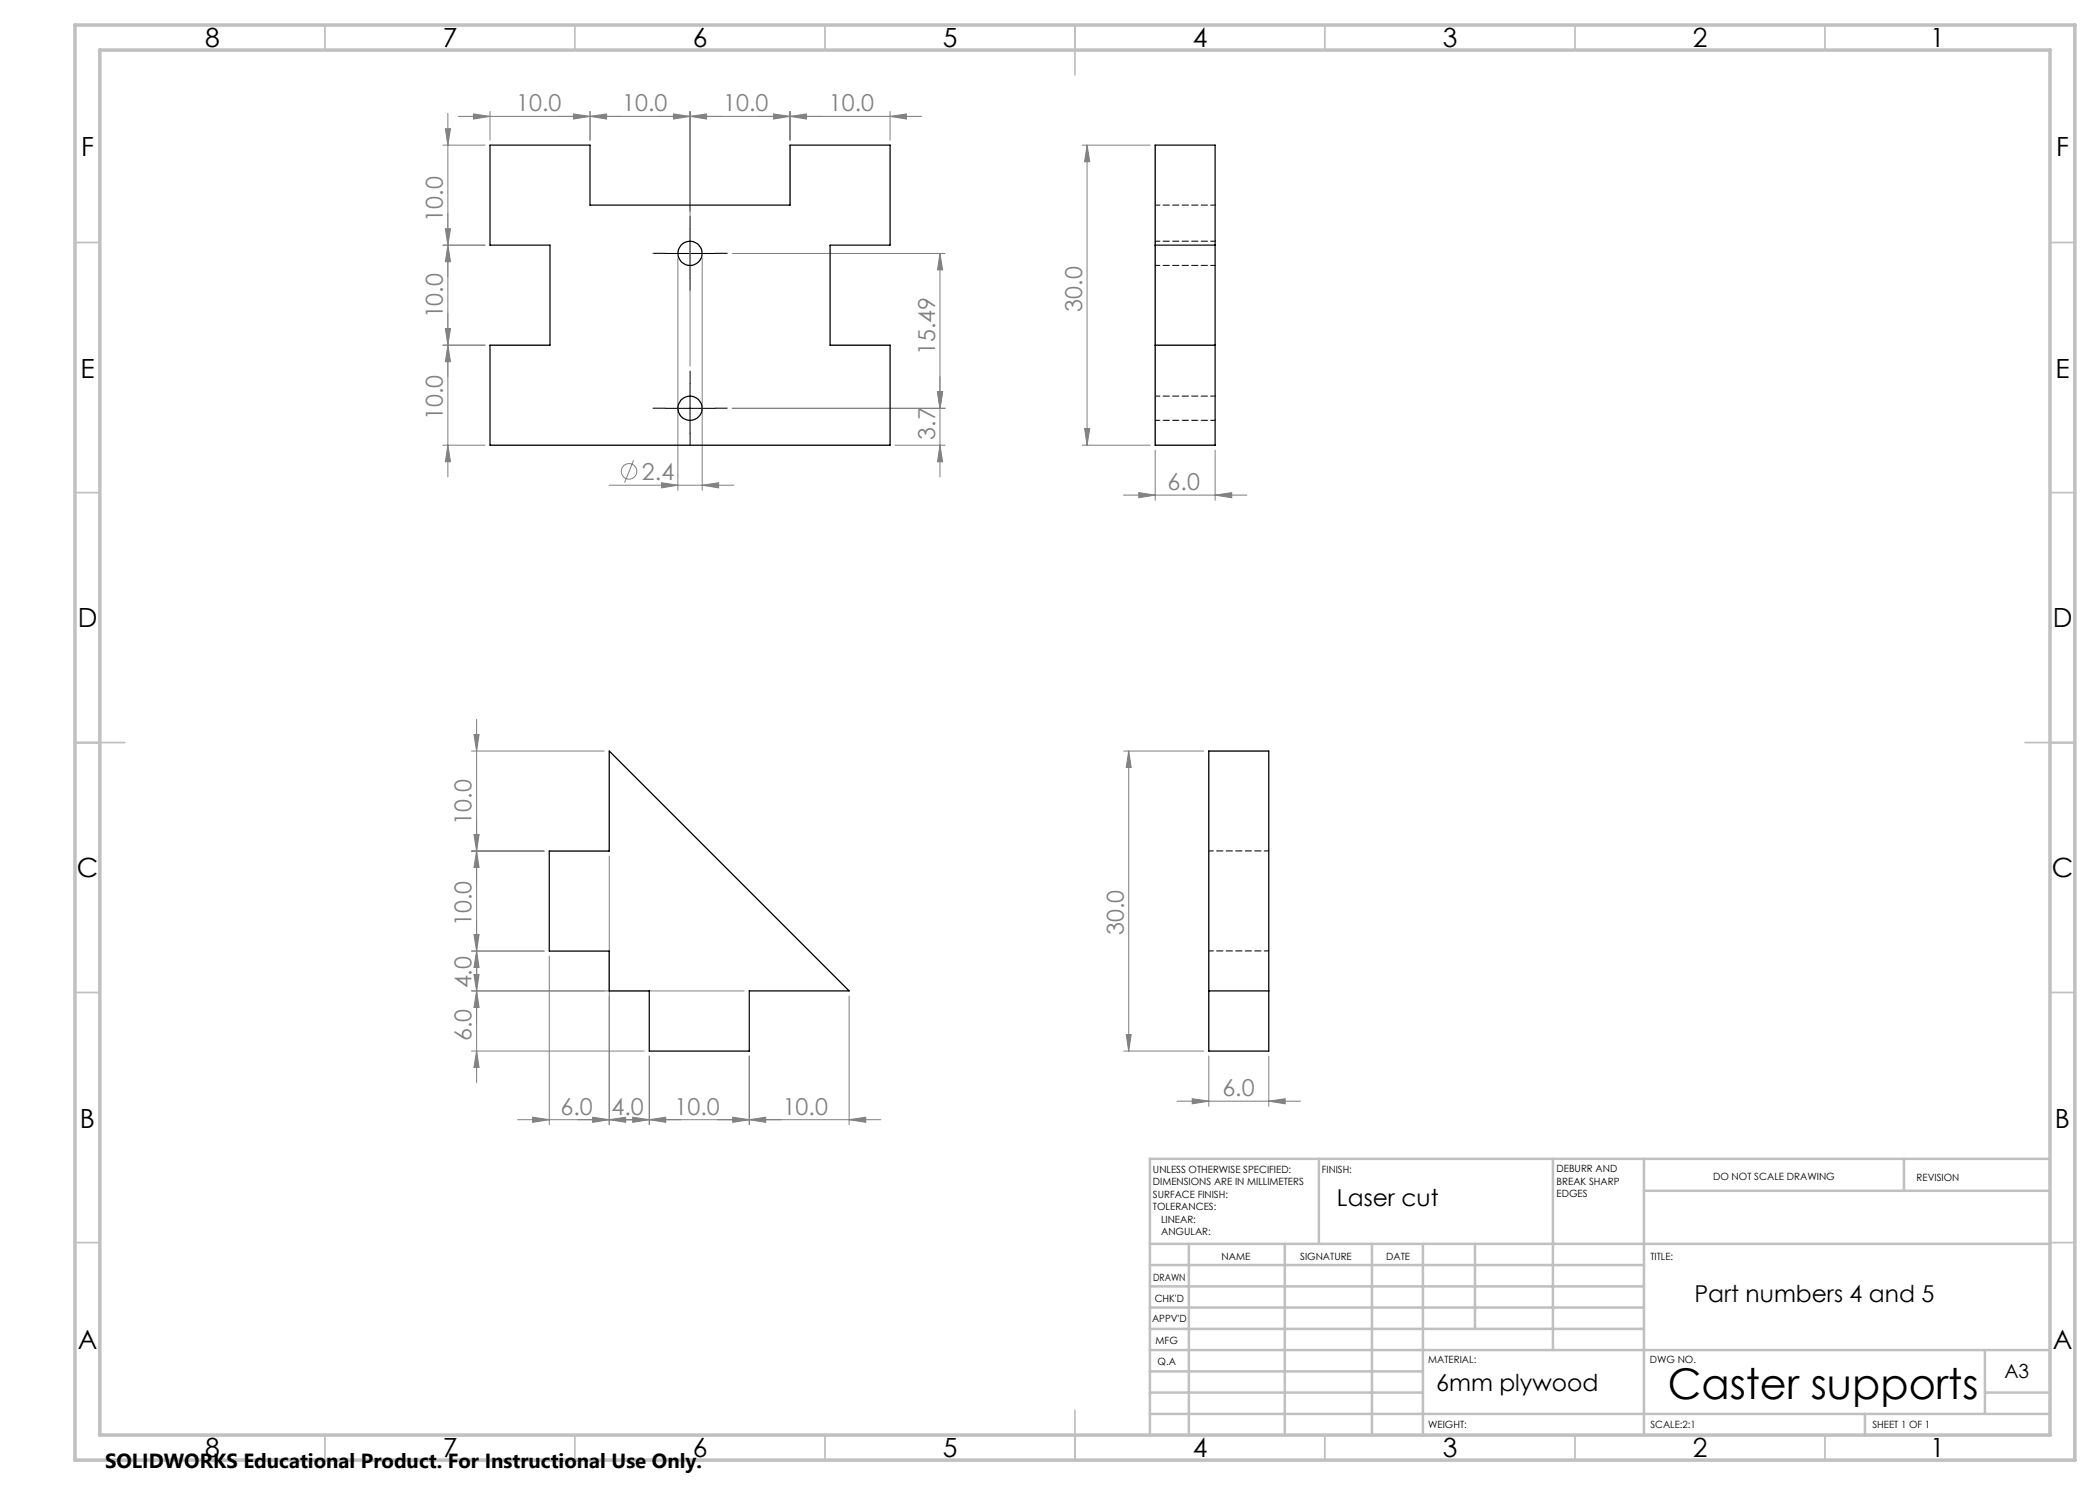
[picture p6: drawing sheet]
<svg xmlns="http://www.w3.org/2000/svg" width="420mm" height="297mm" viewBox="0 0 420 297" stroke-linecap="round" stroke-linejoin="round" font-family="sans-serif">
<g fill="none" stroke="#808080" stroke-width=".2">
<path d="M88.6 29h8.4M89.1 25.7h1l-.5 3.3zM89.6 22.7v72.7M91.7 23.3h92.7M94.7 22.8l3.3 .5-3.3 .5zM98 22.3v5.7M114.7 22.8l3.3 .5-3.3 .5zM118 23.3l3.3-.5v1zM118 22.3v5.7M134.7 22.8l3.3 .5-3.3 .5zM138 23.3l3.3-.5v1zM138 22.3v50.9"/>
<path d="M154.7 22.8l3.3 .5-3.3 .5zM158 23.3l3.3-.5v1zM158 22.3v5.7M178 23.3l3.3-.5v1zM178 22.3v5.7M216.4 29h13.6M217.4 29v60M217.4 29l.5 3.3h-1zM88.6 49h8.4M89.1 45.8h1l-.5 3.2zM89.6 49l.5 3.3h-1zM135.6 51.7v46.4"/>
<path d="M140.4 51.7v46.4M146.4 50.7h42.6M188 50.7l.5 3.3h-1zM188 50.7v44.7M88.6 69h8.4M89.1 65.7h1l-.5 3.3zM89.6 69l.5 3.4h-1zM187.5 78.3h1l-.5 3.4zM88.6 89h8.4M89.6 89l.5 3.4h-1zM121.8 97h25M126.7 92.1l-1.8 4.4"/>
<path d="M132.3 96.6l3.3 .4-3.3 .6zM140.4 97l3.3-.4v1zM146.4 81.7h42.6M179 89h10M188 89l.5 3.4h-1zM216.4 89h13.6M216.9 85.7h1l-.5 3.3zM224.7 99h24.7M227.8 98.5l3.2 .5-3.2 .6zM231 90v10M243 99l3.3-.5v1.1zM243 90v10"/>
<path d="M94.3 150.2h26.5M94.8 146.9h1l-.5 3.3zM95.3 143.9v72.7M224.8 150.2h15.9M225.7 150.2v60M225.7 150.2l.5 3.3h-1zM94.3 170.2h14.5M94.8 166.9h1l-.5 3.3zM95.3 170.2l.5 3.3h-1zM121.8 171.2v53.7M94.3 198.2h54.5M94.3 190.2h14.5"/>
<path d="M94.8 194.9h1l-.5 3.3zM94.8 186.9h1l-.5 3.3zM95.3 190.2l.5 3.3h-1zM95.3 198.2l.5 3.3h-1zM109.9 191.2v33.7M169.8 199.2v25.7M94.3 210.2h34.5M95.3 210.2l.5 3.3h-1zM129.9 211.2v13.7M149.9 211.2v13.7M224.8 210.2h15.9M225.2 206.9h1l-.5 3.3z"/>
<path d="M238.4 219.7l3.4 .5-3.4 .6zM241.8 211.2v10.1M253.8 211.2v10.1M106.5 223.4l3.4 .5-3.4 .6zM118.5 223.4l3.3 .5-3.3 .6zM121.8 223.9l3.3-.5v1.1zM126.5 223.4l3.4 .5-3.4 .6zM129.9 223.9l3.2-.5v1.1zM146.5 223.4l3.4 .5-3.4 .6zM149.9 223.9l3.2-.5v1.1zM169.8 223.9l3.3-.5v1.1zM176.2 223.9h-72.7"/>
<path d="M235.4 220.2h24.7M253.8 220.2l3.2-.5v1.1z"/>
<circle cx="125.8" cy="94.3" r="1.55"/>
</g>
<path d="M133 50.7h-2.4M138 45.7v-2.5M138 55.7v2.4M143 50.7h2.4M138 76.6v-2.4M133 81.6h-2.4M138 86.6v2.5M143 81.6h2.4" fill="none" stroke="#000" stroke-width=".2" stroke-dasharray="15.2 1.3 1.3 1.3"/>
<path d="M133 50.7h10M138 45.7v10M138 76.7v9.9M133 81.7h10" fill="none" stroke="#000" stroke-width=".2"/>
<g fill="none" stroke="#c0c0c0" stroke-width=".35">
<path d="M65 5v5M115 5v5M165 5v5M215 5v10M265 5v5M315 5v5M365 5v5M15 48.5h5M410 48.5h5M15 98.5h5M410 98.5h5M15 148.5h10"/>
<path d="M405 148.5h10M15 198.5h5M410 198.5h5M15 248.5h5M410 248.5h5M65 287v5M115 287v5M165 287v5M215 282v10M265 287v5M315 287v5M365 287v5"/>
</g>
<g fill="none" stroke="#c0c0c0" stroke-width=".5">
<path d="M263.8 231.8v17M310.6 231.8v38.2M328.8 231.8v55.2M328.8 238.2h81.2M380.8 231.8v6.4M410 231.8h-180v55.2M230 248.8h180M230 257.3h98.8M230 253h98.8M237.8 248.8v38.2M257 248.8v38.2M274.4 248.8v38.2"/>
<path d="M284.6 248.8v38.2M295 248.8v17M230 265.8h98.8M230 261.5h98.8M230 278.5h54.6M230 274.3h54.6M230 270h180M397 278.5h13M397 270v12.8M230 282.8h180M373 282.8v4.2"/>
</g>
<path d="M15 5h400v287h-400zM20 10h390v277h-390z" fill="none" stroke="#c0c0c0" stroke-width=".7"/>
<g fill="#808080">
<path d="M129.9 223.9l3.2-.5v1.1zM118.5 223.4l3.3 .5-3.3 .6z"/>
<path d="M134.7 22.8l3.3 .5-3.3 .5zM158 23.3l3.3-.5v1zM154.7 22.8l3.3 .5-3.3 .5zM178 23.3l3.3-.5v1zM114.7 22.8l3.3 .5-3.3 .5zM138 23.3l3.3-.5v1zM132.3 96.6l3.3 .4-3.3 .6zM140.4 97l3.3-.4v1zM227.8 98.5l3.2 .5-3.2 .6zM243 99l3.3-.5v1.1zM106.5 223.4l3.4 .5-3.4 .6zM121.8 223.9l3.3-.5v1.1zM238.4 219.7l3.4 .5-3.4 .6zM253.8 220.2l3.2-.5v1.1z"/>
<path d="M169.8 223.9l3.3-.5v1.1zM146.5 223.4l3.4 .5-3.4 .6zM149.9 223.9l3.2-.5v1.1zM126.5 223.4l3.4 .5-3.4 .6z"/>
<path d="M89.6 69l.5 3.4h-1zM89.1 45.8h1l-.5 3.2z"/>
<path d="M89.6 49l.5 3.3h-1zM89.1 25.7h1l-.5 3.3zM89.6 89l.5 3.4h-1zM89.1 65.7h1l-.5 3.3zM187.5 78.3h1l-.5 3.4zM188 50.7l.5 3.3h-1zM95.3 170.2l.5 3.3h-1zM94.8 146.9h1l-.5 3.3zM95.3 190.2l.5 3.3h-1zM94.8 166.9h1l-.5 3.3z"/>
<path d="M188 89l.5 3.4h-1zM187.5 78.3h1l-.5 3.4z"/>
<path d="M95.3 198.2l.5 3.3h-1zM94.8 186.9h1l-.5 3.3z"/>
<path d="M217.4 29l.5 3.3h-1zM216.9 85.7h1l-.5 3.3zM94.8 194.9h1l-.5 3.3zM95.3 210.2l.5 3.3h-1zM225.7 150.2l.5 3.3h-1zM225.2 206.9h1l-.5 3.3z"/>
<path d="M94.7 22.8l3.3 .5-3.3 .5zM118 23.3l3.3-.5v1z"/>
</g>
<g fill="none" stroke="#000" stroke-width=".25">
<path d="M98 29h20v12h40v-12h20v20h-12v20h12v20h-80v-20h12v-20h-12zM231 29h12v60h-12zM231 49h12M231 69h12M121.8 150.2l48 48h-19.9v12h-20v-12h-8.1v-8h-11.9v-20h11.9zM241.8 150.2h12v60h-12zM241.8 198.2h12"/>
<circle cx="138" cy="50.7" r="2.41"/>
<circle cx="138" cy="81.7" r="2.42"/>
</g>
<path d="M231.1 41h12M231.1 53.1h12M243.1 48.2h-12M243.1 79.2h-12M231.1 84.1h12M241.8 170.2h12M241.8 190.2h12" fill="none" stroke="#000" stroke-width=".2" stroke-dasharray="1.3 .6" stroke-dashoffset=".3"/>
<text font-size="8.5" x="333.6" y="279.7">Caster supports</text>
<g font-size="5.3">
<text x="41" y="9.5">8</text>
<text x="88.5" y="9.5">7</text>
<text x="138.5" y="9.5">6</text>
<text x="188.5" y="9.5">5</text>
<text x="238.5" y="9.5">4</text>
<text x="288.5" y="9.5">3</text>
<text x="338.5" y="9.5">2</text>
<text x="386" y="9.5">1</text>
<text x="16.2" y="31.3">F</text>
<text x="411.2" y="31.3">F</text>
<text x="16.1" y="75.5">E</text>
<text x="411.1" y="75.5">E</text>
<text x="15.5" y="125.5">D</text>
<text x="410.5" y="125.5">D</text>
<text x="15.4" y="175.5">C</text>
<text x="410.4" y="175.5">C</text>
<text x="16" y="225.5">B</text>
<text x="411" y="225.5">B</text>
<text x="15.5" y="269.8">A</text>
<text x="410.5" y="269.8">A</text>
<text x="41" y="291.5">8</text>
<text x="88.5" y="291.5">7</text>
<text x="138.5" y="291.5">6</text>
<text x="188.5" y="291.5">5</text>
<text x="238.5" y="291.5">4</text>
<text x="288.5" y="291.5">3</text>
<text x="338.5" y="291.5">2</text>
<text x="386" y="291.5">1</text>
</g>
<g font-size="4.7" fill="#808080">
<text x="103.2" y="22.3">10.0</text>
<text x="124.5" y="22.3">10.0</text>
<text x="144.6" y="22.3">10.0</text>
<text x="165.8" y="22.3">10.0</text>
<text x="88.6" y="44.3" transform="rotate(-90 88.6 44.3)">10.0</text>
<text x="88.6" y="63.7" transform="rotate(-90 88.6 63.7)">10.0</text>
<text x="216.4" y="62.3" transform="rotate(-90 216.4 62.3)">30.0</text>
<text x="187" y="71.1" transform="rotate(-90 187 71.1)">15.49</text>
<text x="88.6" y="84" transform="rotate(-90 88.6 84)">10.0</text>
<text x="187" y="88" transform="rotate(-90 187 88)">3.7</text>
<text x="128.4" y="96">2.4</text>
<text x="233.5" y="98">6.0</text>
<text x="94.3" y="164.9" transform="rotate(-90 94.3 164.9)">10.0</text>
<text x="94.3" y="185.2" transform="rotate(-90 94.3 185.2)">10.0</text>
<text x="224.8" y="187" transform="rotate(-90 224.8 187)">30.0</text>
<text x="94.3" y="197.7" transform="rotate(-90 94.3 197.7)">4.0</text>
<text x="94.3" y="208.2" transform="rotate(-90 94.3 208.2)">6.0</text>
<text x="244.5" y="219.2">6.0</text>
<text x="112.1" y="222.9">6.0</text>
<text x="122.3" y="222.9">4.0</text>
<text x="134.9" y="222.9">10.0</text>
<text x="156.5" y="222.9">10.0</text>
</g>
<g font-size="4.7">
<text x="267.4" y="241.2">Laser cut</text>
<text x="338.9" y="260.3">Part numbers 4 and 5</text>
<text x="287.2" y="278.1">6mm plywood</text>
</g>
<text font-size="4.1" x="21" y="293.7">SOLIDWORKS Educational Product. For Instructional Use Only.</text>
<text font-size="3.9" x="400.9" y="275.5">A3</text>
<g font-size="2">
<text x="230.6" y="234.6">UNLESS OTHERWISE SPECIFIED:</text>
<text x="230.6" y="237.1">DIMENSIONS ARE IN MILLIMETERS</text>
<text x="230.6" y="239.6">SURFACE FINISH:</text>
<text x="264.4" y="234.6">FINISH:</text>
<text x="311.3" y="234.5">DEBURR AND</text>
<text x="311.3" y="237">BREAK SHARP</text>
<text x="311.3" y="239.5">EDGES</text>
<text x="342.6" y="236">DO NOT SCALE DRAWING</text>
<text x="383.3" y="236.2">REVISION</text>
<text x="230.6" y="242.1">TOLERANCES:</text>
<text x="232.2" y="244.6">LINEAR:</text>
<text x="232.2" y="247.1">ANGULAR:</text>
<text x="244.3" y="252">NAME</text>
<text x="260" y="251.9">SIGNATURE</text>
<text x="277.2" y="251.9">DATE</text>
<text x="330.1" y="251.9">TITLE:</text>
<text x="230.6" y="256.1">DRAWN</text>
<text x="230.9" y="260.3">CHK'D</text>
<text x="230.4" y="264.4">APPV'D</text>
<text x="231.1" y="268.8">MFG</text>
<text x="231.5" y="273">Q.A</text>
<text x="285.6" y="272.5">MATERIAL:</text>
<text x="330" y="272.5">DWG NO.</text>
<text x="285.6" y="285.5">WEIGHT:</text>
<text x="330.1" y="285.6">SCALE:2:1</text>
<text x="374.5" y="285.6">SHEET 1 OF 1</text>
</g>
</svg>
